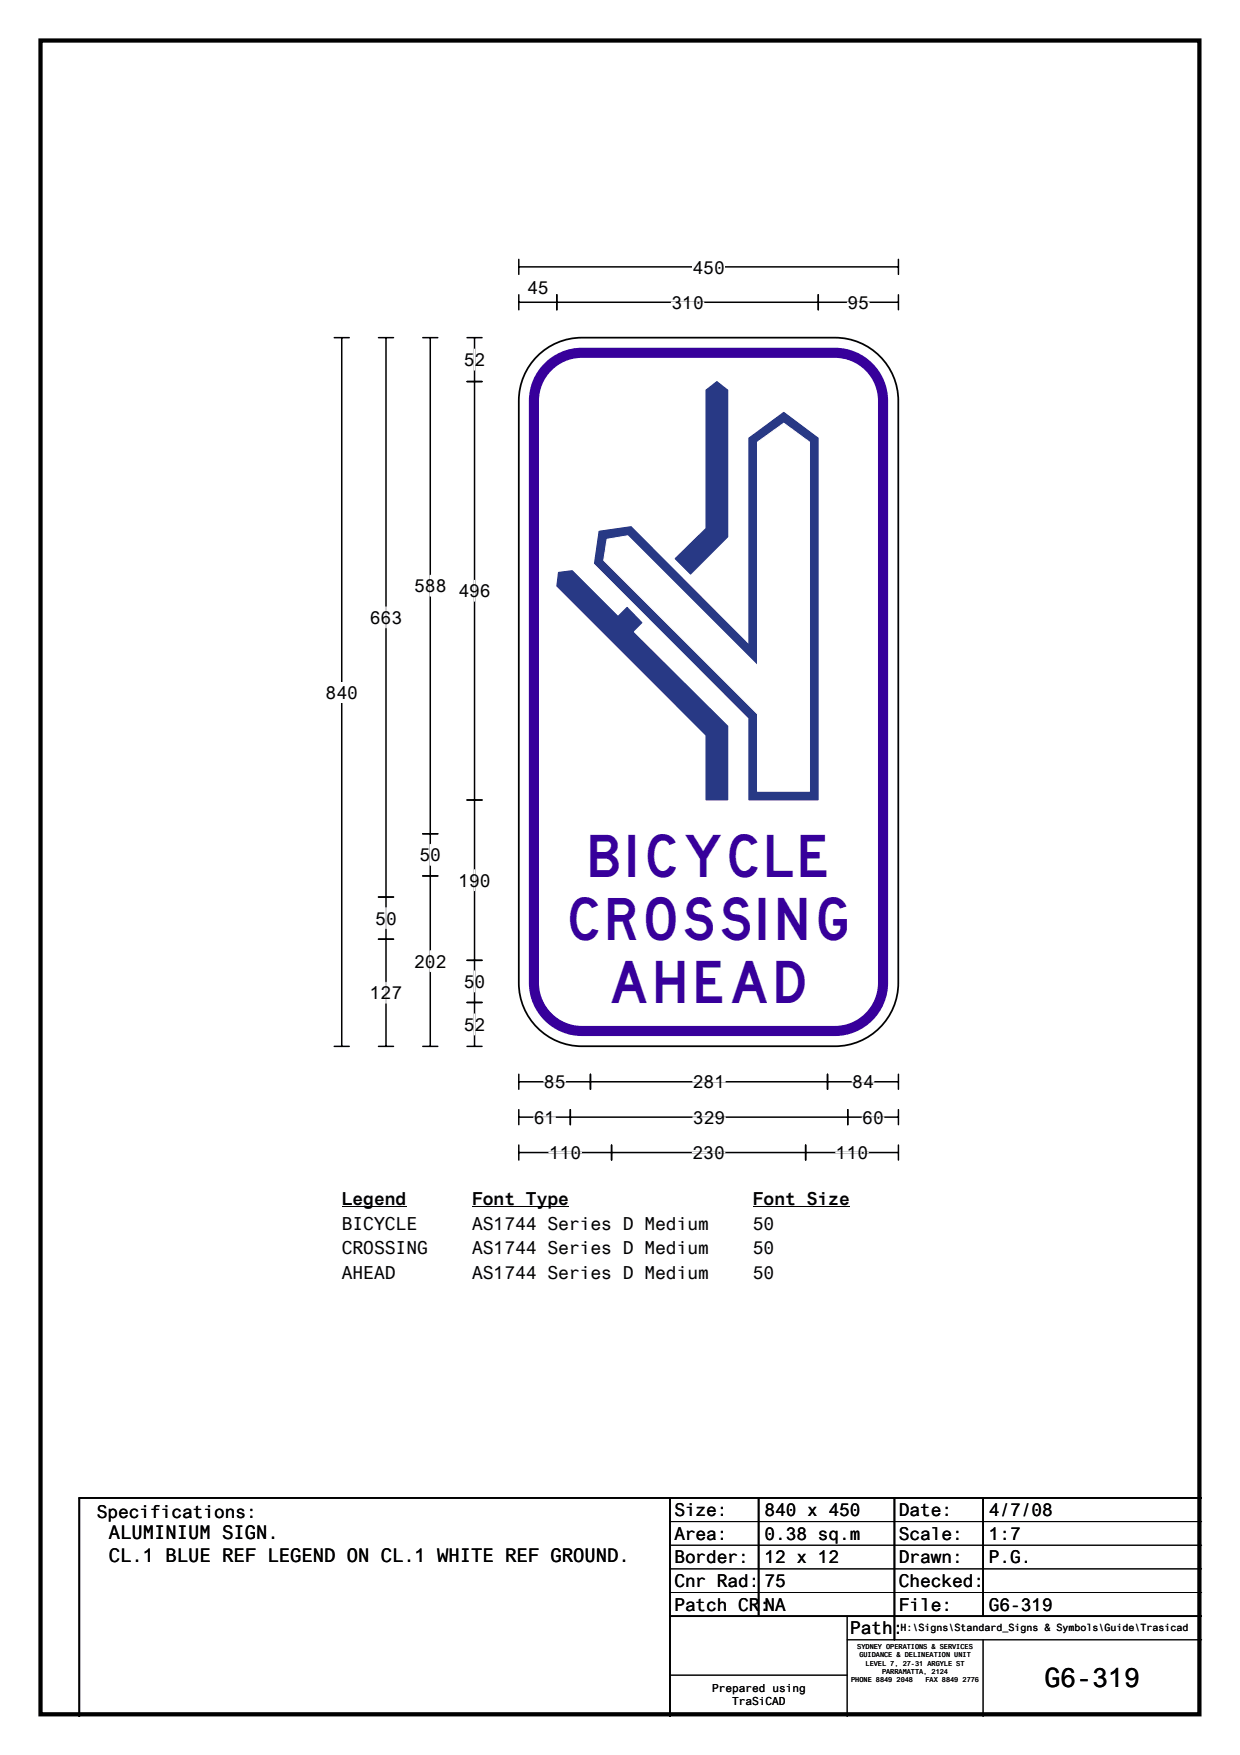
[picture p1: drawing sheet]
<svg xmlns="http://www.w3.org/2000/svg" width="210mm" height="297mm" viewBox="0 0 210 297" stroke-linecap="round" stroke-linejoin="round" font-family="sans-serif">
<path d="M6.9 6.9h196.1v283.3h-196.1z" fill="none" stroke="#000" stroke-width=".72"/>
<path d="M87.8 45.2h64.3M87.8 43.9v2.5M152.1 43.9v2.5" fill="none" stroke="#000" stroke-width=".25"/>
<path d="M117.2 43.4h5.5v3.5h-5.5z" fill="#fff"/>
<g fill="none" stroke="#000" stroke-width=".25">
<path d="M56.6 57.1h2.5M57.8 57.1v120M87.8 51.2h64.3M87.8 49.9v2.5M94.3 49.9v2.5M138.5 49.9v2.5M152.1 49.9v2.5M56.6 177.1h2.5M87.8 181.8v2.6M87.8 187.8v2.6M87.8 193.8v2.5M87.8 183.1h64.3"/>
<path d="M87.8 189.1h64.3M87.8 195.1h64.3M96.5 187.8v2.6M99.9 181.8v2.6M103.5 193.8v2.5M136.4 193.8v2.5M140.1 181.8v2.6M143.5 187.8v2.6M152.1 181.8v2.6M152.1 187.8v2.6M152.1 193.8v2.5"/>
</g>
<path d="M113.7 51.2h5.4M143.5 51.2h3.6M90.4 189.1h3.6M92.1 183.1h3.6M92.9 195.1h5.5M117.2 195.1h5.5M117.3 183.1h5.4M117.3 189.1h5.5M141.5 195.1h5.5M144.3 183.1h3.6M146 189.1h3.6" fill="none" stroke="#fff" stroke-width=".25"/>
<path d="M55.1 115.4h5.5v3.5h-5.5z" fill="#fff"/>
<g fill="none" stroke="#000" stroke-width=".25">
<path d="M64.1 57.1h2.5M65.3 57.1v120M71.6 57.1h2.5M72.8 57.1v120M79.1 57.1h2.5M80.3 57.1v120M79.1 64.6h2.5M79.1 135.4h2.5M64.1 151.8h2.5M64.1 159h2.5M71.6 141.1h2.5M71.6 148.3h2.5"/>
<path d="M64.1 177.1h2.5M71.6 177.1h2.5M79.1 177.1h2.5M79.1 162.5h2.5M79.1 169.7h2.5"/>
</g>
<path d="M80.3 59.1v3.5M72.8 97.4v3.5M80.3 98.3v3.4M65.3 102.7v3.5M65.3 153.6v3.5M72.8 142.9v3.5M80.3 147.2v3.5M65.3 166.3v3.5M72.8 160.9v3.5M80.3 164.4v3.5M80.3 171.6v3.5" fill="none" stroke="#fff" stroke-width=".25"/>
<path d="M57.8 201.1h11v3.5h-11z" fill="#fff"/>
<path d="M57.8 204.2h11" fill="none" stroke="#000" stroke-width=".17"/>
<path d="M79.9 201.1h16.4v3.5h-16.4z" fill="#fff"/>
<path d="M79.9 204.2h16.4" fill="none" stroke="#000" stroke-width=".17"/>
<path d="M127.4 201.1h16.4v3.5h-16.4z" fill="#fff"/>
<path d="M127.4 204.2h16.4" fill="none" stroke="#000" stroke-width=".17"/>
<g fill="#fff">
<path d="M57.8 205.3h12.8v3.4h-12.8z"/>
<path d="M79.9 205.3h40.1v3.4h-40.1z"/>
<path d="M127.4 205.3h3.7v3.4h-3.7z"/>
<path d="M57.8 209.4h14.6v3.5h-14.6z"/>
<path d="M79.9 209.4h40.1v3.5h-40.1z"/>
<path d="M127.4 209.4h3.7v3.5h-3.7z"/>
<path d="M57.8 213.6h9.2v3.5h-9.2z"/>
<path d="M79.9 213.6h40.1v3.5h-40.1z"/>
<path d="M127.4 213.6h3.7v3.5h-3.7z"/>
</g>
<path d="M90.5 60.7a10.7 10.7 0 0 1 8-3.6h42.9a10.7 10.7 0 0 1 10.7 10.7v98.6a10.7 10.7 0 0 1-10.7 10.7h-42.9a10.7 10.7 0 0 1-10.7-10.7v-98.6a10.6 10.6 0 0 1 2.7-7.1z" fill-rule="evenodd" fill="#fff" stroke="#fff" stroke-width=".17"/>
<path d="M92.8 62.1a8.1 8.1 0 0 1 5.7-2.4h42.8a8.1 8.1 0 0 1 8.2 8.1v98.5a8.2 8.2 0 0 1-8.2 8.2h-42.8a8.1 8.1 0 0 1-8.1-8.2v-98.5a8.1 8.1 0 0 1 2.4-5.7z" fill="none" stroke="#37009b" stroke-width="1.7"/>
<path d="M90.5 60.7a10.7 10.7 0 0 1 8-3.6h42.9a10.7 10.7 0 0 1 10.7 10.7v98.6a10.7 10.7 0 0 1-10.7 10.7h-42.9a10.7 10.7 0 0 1-10.7-10.7v-98.6a10.6 10.6 0 0 1 2.7-7.1z" fill="none" stroke="#000" stroke-width=".3"/>
<path d="M101.4 89.9l5.4-.8 20 20.1v-35.1l5.9-4.3 5.8 4.3v61.3h-11.7v-13.9l-26.2-26.2z" fill-rule="evenodd" fill="#283985"/>
<path d="M101.4 89.9l5.4-.8 20 20.1v-35.1l5.9-4.3 5.8 4.3v61.3h-11.7v-13.9l-26.2-26.2z" fill="none" stroke="#283985" stroke-width=".17"/>
<path d="M94.5 96.9l2.4-.3 7.7 7.7 1.6-1.5 2.5 2.6-1.6 1.5 16.1 16v12.5h-3.7v-11l-25.2-25.2z" fill-rule="evenodd" fill="#283985"/>
<path d="M94.5 96.9l2.4-.3 7.7 7.7 1.6-1.5 2.5 2.6-1.6 1.5 16.1 16v12.5h-3.7v-11l-25.2-25.2z" fill="none" stroke="#283985" stroke-width=".17"/>
<path d="M119.5 66l1.8-1.4 1.9 1.4v24.9l-6.3 6.3-2.6-2.6 5.2-5.2z" fill-rule="evenodd" fill="#283985"/>
<path d="M119.5 66l1.8-1.4 1.9 1.4v24.9l-6.3 6.3-2.6-2.6 5.2-5.2z" fill="none" stroke="#283985" stroke-width=".17"/>
<path d="M102.8 91.3l3.5-.6 21.9 21.9v-37.8l4.5-3.2 4.3 3.2v59.1h-8.8v-13l-26-26.1z" fill-rule="evenodd" fill="#fff"/>
<path d="M102.8 91.3l3.5-.6 21.9 21.9v-37.8l4.5-3.2 4.3 3.2v59.1h-8.8v-13l-26-26.1z" fill="none" stroke="#fff" stroke-width=".17"/>
<path d="M113.4 253.5v37M128.4 253.5v20M151.4 253.5v24M166.4 253.5v20M203.4 253.5h-190v37M113.4 273.5h90" fill="none" stroke="#000" stroke-width=".3"/>
<path d="M113.4 257.5h90M113.4 261.5h90M113.4 265.5h90M113.4 269.5h90M143.4 277.5h60M143.4 273.5v17M166.4 277.5v13M113.4 283.5h30" fill="none" stroke="#000" stroke-width=".17"/>
<g font-size="7.1" fill="#37009b">
<text x="99.9" y="148.4">BICYCLE</text>
<text x="96.5" y="159.1">CROSSING</text>
<text x="103.5" y="169.8">AHEAD</text>
</g>
<text font-size="4.5" x="176.8" y="285.6">G6-319</text>
<g font-size="3.2">
<text x="18.4" y="260.5">ALUMINIUM SIGN.</text>
<text x="18.4" y="264.4">CL.1 BLUE REF LEGEND ON CL.1 WHITE REF GROUND.</text>
</g>
<g font-size="3">
<text x="117.2" y="46.3">450</text>
<text x="89.2" y="49.8">45</text>
<text x="113.7" y="52.3">310</text>
<text x="143.5" y="52.3">95</text>
<text x="78.5" y="62">52</text>
<text x="70.1" y="100.2">588</text>
<text x="77.6" y="101.1">496</text>
<text x="62.6" y="105.6">663</text>
<text x="55.1" y="118.3">840</text>
<text x="71" y="145.8">50</text>
<text x="77.6" y="150.1">190</text>
<text x="63.5" y="156.5">50</text>
<text x="70.1" y="163.8">202</text>
<text x="78.5" y="167.2">50</text>
<text x="62.6" y="169.1">127</text>
<text x="78.5" y="174.5">52</text>
<text x="92.1" y="184.2">85</text>
<text x="117.3" y="184.2">281</text>
<text x="144.3" y="184.2">84</text>
<text x="90.4" y="190.2">61</text>
<text x="117.3" y="190.2">329</text>
<text x="146" y="190.2">60</text>
<text x="92.9" y="196.2">110</text>
<text x="117.2" y="196.2">230</text>
<text x="141.5" y="196.2">110</text>
<text x="57.8" y="203.9">Legend</text>
<text x="79.9" y="203.9">Font Type</text>
<text x="127.4" y="203.9">Font Size</text>
<text x="57.8" y="208.1">BICYCLE</text>
<text x="79.9" y="208.1">AS1744 Series D Medium</text>
<text x="127.4" y="208.1">50</text>
<text x="57.8" y="212.3">CROSSING</text>
<text x="79.9" y="212.3">AS1744 Series D Medium</text>
<text x="127.4" y="212.3">50</text>
<text x="57.8" y="216.5">AHEAD</text>
<text x="79.9" y="216.5">AS1744 Series D Medium</text>
<text x="127.4" y="216.5">50</text>
<text x="16.4" y="256.9">Specifications:</text>
<text x="114.2" y="256.6">Size:</text>
<text x="129.4" y="256.6">840 x 450</text>
<text x="152.2" y="256.6">Date:</text>
<text x="167.4" y="256.6">4/7/08</text>
<text x="114.2" y="260.6">Area:</text>
<text x="129.4" y="260.6">0.38 sq.m</text>
<text x="152.2" y="260.6">Scale:</text>
<text x="167.4" y="260.6">1:7</text>
<text x="114.2" y="264.6">Border:</text>
<text x="114.2" y="268.6">Cnr Rad:</text>
<text x="129.4" y="264.6">12 x 12</text>
<text x="129.4" y="268.6">75</text>
<text x="152.2" y="264.6">Drawn:</text>
<text x="152.2" y="268.6">Checked:</text>
<text x="167.4" y="264.6">P.G.</text>
<text x="114.2" y="272.6">Patch CR:NA</text>
<text x="152.2" y="272.6">File:</text>
<text x="167.4" y="272.6">G6-319</text>
<text x="143.9" y="276.6">Path:</text>
</g>
<g font-size="1.9">
<text x="120.6" y="286.3">Prepared using</text>
<text x="123.9" y="288.6">TraSiCAD</text>
</g>
<text font-size="1.7" x="152.4" y="276.1">H:\Signs\Standard_Signs &amp; Symbols\Guide\Trasicad</text>
<g font-size="1.2">
<text x="145.1" y="279.1">SYDNEY OPERATIONS &amp; SERVICES</text>
<text x="145.5" y="280.5">GUIDANCE &amp; DELINEATION UNIT</text>
<text x="146.5" y="281.9">LEVEL 7, 27-31 ARGYLE ST</text>
<text x="144.1" y="284.7">PHONE 8849 2048</text>
<text x="149.3" y="283.3">PARRAMATTA, 2124</text>
<text x="156.7" y="284.7">FAX 8849 2776</text>
</g>
</svg>
